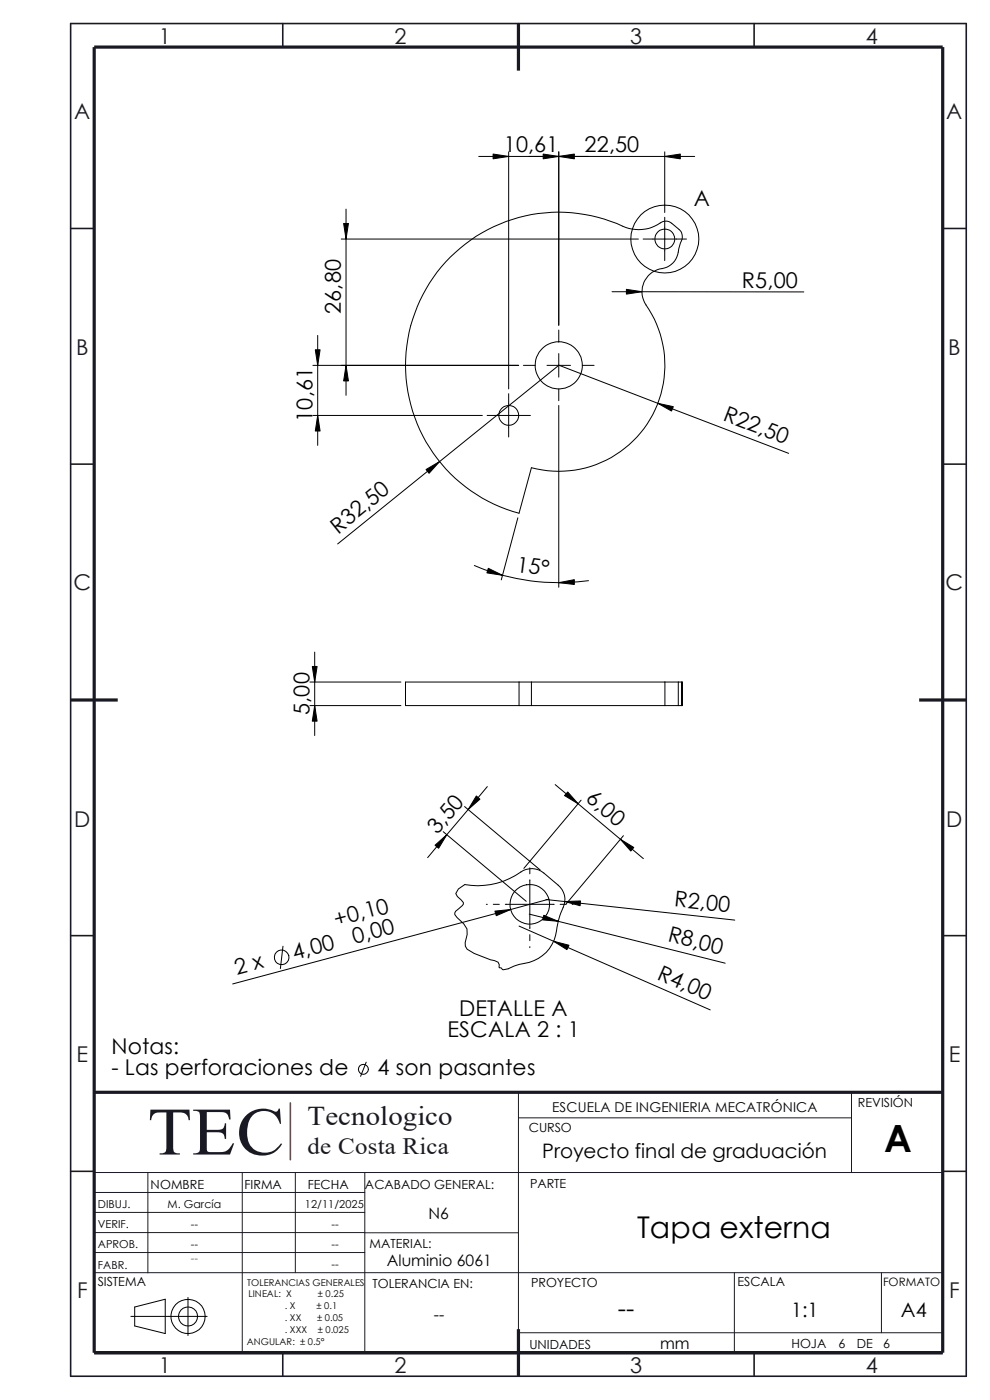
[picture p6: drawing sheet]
<svg xmlns="http://www.w3.org/2000/svg" width="210mm" height="297mm" viewBox="0 0 210 297" stroke-linecap="round" stroke-linejoin="round" font-family="sans-serif">
<g fill="none" stroke="#191924" stroke-width=".21">
<path d="M20 231.7v55.3M110 231.7v55.3M110 237.2h70.6M180.6 231.7v17.1M19.9 248.8h180.1M20 257.2h57.4M20 253h57.4M31.4 248.8v21.2M51.4 248.8v38.2M62.7 248.8v21.2M77.4 248.8v38.2M20 270h180"/>
<path d="M20 265.7h57.4M20 261.5h90M155.8 270v17M187 270v12.7M110 282.7h90"/>
</g>
<g fill="none" stroke="#191924" stroke-width=".34">
<path d="M15 5h190v287h-190zM60 5v5M110 5v5M160 5v5M15 48.5h5M200 48.5h5M15 98.5h5M200 98.5h5M15 198.5h5M200 198.5h5M15 248.5h5M200 248.5h5"/>
<path d="M60 287v5M160 287v5"/>
</g>
<path d="M61.6 234v12" fill="none" stroke="#f00" stroke-width=".34"/>
<path d="M20 10h180v277h-180zM110 5v10M15 148.5h10M195 148.5h10M20 231.7h180M110 282v10" fill="none" stroke="#191924" stroke-width=".68" stroke-linecap="butt"/>
<g fill="none" stroke="#000" stroke-width=".21">
<path d="M101.6 33.2h45.8M107.9 32.2v50.3M118.5 32.2v36.8M141 32.2v12.9M72.4 50.7h63M73.4 44.4v39.5M95.5 54.6a32.5 32.5 0 0 1 37.3-6.3 8.6 8.6 0 0 0 7.9-1.3h1.2l2.2 1.7a2.27 2.27 0 0 1 .2 2.9l-.2 .9a4.4 4.4 0 0 1-4.2 4.6 5.2 5.2 0 0 0-2.2 8.6 22.5 22.5 0 0 1-1.1 25.2 22.5 22.5 0 0 1-23.9 8.3l-2.6 9.7a32.5 32.5 0 0 1-14.6-54.3zM136.4 50.7h9.2M141 46.1v9.2M66.4 77.5h43.6M67.4 71.2v23.3M111 77.5h2.5"/>
<path d="M116 77.5h5M118.5 70v2.5M118.5 75v5M118.5 77.5l-46.9 37.9M118.5 77.5l48.8 18.7M123.5 77.5h2.5M129.8 61.9h40.7M66.4 88.1h35.9M103.3 88.1h9.2M107.9 83.5v9.2M118.5 82.5v2.5M118.5 86v38.6"/>
<path d="M100.6 120a45.6 45.6 0 0 0 24.2 3.2M109.9 109.9l-3.6 13.1M66.8 138.3v17.7M65.7 149.7h19.3M65.7 144.7h19.3M110.1 144.7h-24.1v5h24.1M110.1 149.7h2.6M110.1 144.7v5M110.1 144.7h2.6M112.7 144.7v5M112.7 144.7h28.4v5h-28.4M141 144.7h2.9"/>
<path d="M141 149.7h2.9M143.9 144.7h.7M143.9 149.7h.7M143.9 144.7v5M144.6 144.7h.2v5h-.2M144.6 144.7v5M94 176.4l17.6 14.8M98.6 171.1l16 13.5M103.4 166.9l-12.7 15M117.8 166.5l18.7 15.7M123.3 169.8l-12.2 14.4M132.2 177.3l-12.1 14.5"/>
<path d="M97.2 188.6l1.4-.9a16.1 16.1 0 0 0 12.4-3 4.1 4.1 0 0 1 4.4 .5l3 2.6a4.1 4.1 0 0 1 .8 5.3 20.4 20.4 0 0 0-1.3 5.4 8.4 8.4 0 0 1-7.7 6.1l-2.4 .9-1 .2-.5-.3-.4-.1v-.6l-.2-.6-.8-.3a23.1 23.1 0 0 1-5.8-2.4l-.4-.7v-.7l.4-1.8v-1.1l-.7-1.1-1.9-2 .1-.7 1.7-1.5v-.3l-1.3-1.3-.3-.6zM103.2 191.9h.2M104.6 191.9h1.3M107.2 191.9h10.4M110.1 196.5l40.6 17.7M112.3 193.9l41.5 10.4M112.4 182.7v.1M112.4 184.1v1.3M112.4 186.6v10.4M112.4 198.3v1.3M115.8 190.8l40.1 4.4M116.5 190.8l-67.1 17.9"/>
<path d="M118.8 191.9h1.3M121.4 191.9h.2M60 200.7l-.5 4.8M112.4 200.8v.2M77.7 225.3l-1.2 3M27.8 279.3h16.1M28.6 277.3l6.5-1.7v7.3l-6.5-1.6zM39.9 275.3v8"/>
<circle cx="141" cy="50.7" r="7.2"/>
<circle cx="141" cy="50.7" r="2.1"/>
<circle cx="118.5" cy="77.5" r="5"/>
<circle cx="107.9" cy="88.1" r="2.1"/>
<circle cx="112.4" cy="191.9" r="4.2"/>
<circle cx="59.8" cy="203.1" r="1.56"/>
<circle cx="77.1" cy="226.9" r="1.06"/>
<circle cx="39.9" cy="279.3" r="2.03"/>
<circle cx="39.9" cy="279.3" r="3.6"/>
</g>
<g fill="#000" stroke="#000" stroke-width=".21">
<path d="M104.6 32.7l3.3 .5-3.3 .5zM115.2 32.7l3.3 .5-3.3 .5zM118.5 33.2l3.3-.5v1zM141 33.2l3.3-.5v1zM72.9 47.4h1l-.5 3.3zM66.9 74.2h1l-.5 3.3zM73.4 77.5l.5 3.3h-1zM132.9 61.4l3.3 .5-3.3 .5zM67.4 88.1l.5 3.3h-1zM90.4 99.6l2.9-1.7-2.3 2.5zM139.5 85.6l3.3 .7-.3 .9zM103.6 120.6l3 1.4-3.3-.5z"/>
<path d="M118.5 123.6l3.3-.6v1zM66.3 141.4h1l-.5 3.3zM66.8 149.7l.5 3.3h-1zM92.3 179.3l2.5-2.2-1.8 2.9zM101 168.9l.8 .6-2.5 2.2zM120.4 168l2.2 2.5-2.8-1.7zM131.6 178.1l2.9 1.7-.7 .8zM105 193.3l3.3-.3-3 1.3zM117.4 199.7l3.3 .8-.4 1zM115.4 194.2l3 1.3-3.3-.3zM119.8 191.3l3.3-.2v1.1z"/>
</g>
<text font-size="14.4" fill="#191924" x="31.3" y="244.9">TEC</text>
<text font-size="8" x="187.6" y="244.4">A</text>
<text font-size="6.4" x="135.2" y="262.7">Tapa externa</text>
<text font-size="5.8" fill="#191924" x="65.2" y="238.8">Tecnologico</text>
<text font-size="5.3" x="131.1" y="279.4">--</text>
<text font-size="5" fill="#191924" x="65.2" y="244.8">de Costa Rica</text>
<g font-size="4.6" fill="#191924">
<text x="33.7" y="9.3">1</text>
<text x="83.7" y="9.3">2</text>
<text x="133.7" y="9.2">3</text>
<text x="183.7" y="9.3">4</text>
<text x="15.7" y="25.3">A</text>
<text x="200.7" y="25.3">A</text>
<text x="16.1" y="75.3">B</text>
<text x="201.2" y="75.3">B</text>
<text x="15.6" y="125.2">C</text>
<text x="200.6" y="125.2">C</text>
<text x="15.7" y="175.3">D</text>
<text x="200.7" y="175.3">D</text>
<text x="16.2" y="225.3">E</text>
<text x="201.3" y="225.3">E</text>
<text x="16.3" y="275.3">F</text>
<text x="201.4" y="275.3">F</text>
<text x="33.7" y="291.3">1</text>
<text x="83.7" y="291.3">2</text>
<text x="133.7" y="291.3">3</text>
<text x="183.7" y="291.3">4</text>
</g>
<g font-size="4.6">
<text x="106.9" y="32.3">10,61</text>
<text x="124" y="32.3">22,50</text>
<text x="147.2" y="43.8">A</text>
<text x="157.4" y="61">R5,00</text>
<text x="72.3" y="66.6" transform="rotate(-90 72.3 66.6)">26,80</text>
<text x="66.3" y="89.5" transform="rotate(-90 66.3 89.5)">10,61</text>
<text x="153.2" y="89.2" transform="rotate(21 153.2 89.2)">R22,50</text>
<text x="71.7" y="113.4" transform="rotate(-39 71.7 113.4)">R32,50</text>
<text x="109.4" y="121.3" transform="rotate(7 109.4 121.3)">15°</text>
<text x="65.7" y="151.7" transform="rotate(-90 65.7 151.7)">5,00</text>
<text x="124" y="169.7" transform="rotate(40 124 169.7)">6,00</text>
<text x="92.8" y="177.1" transform="rotate(-50 92.8 177.1)">3,50</text>
<text x="71.3" y="196.6" transform="rotate(-15 71.3 196.6)">+0,10</text>
<text x="143" y="192.3" transform="rotate(6 143 192.3)">R2,00</text>
<text x="62.5" y="203.6" transform="rotate(-15 62.5 203.6)">4,00</text>
<text x="75.2" y="200.2" transform="rotate(-15 75.2 200.2)">0,00</text>
<text x="141.5" y="199.7" transform="rotate(14 141.5 199.7)">R8,00</text>
<text x="50.3" y="206.9" transform="rotate(-15 50.3 206.9)">2 x</text>
<text x="139.2" y="207.6" transform="rotate(24 139.2 207.6)">R4,00</text>
<text x="97.4" y="215.6">DETALLE A</text>
<text x="94.9" y="220.1">ESCALA 2 : 1</text>
<text x="23.7" y="223.6">Notas:</text>
<text x="23.7" y="228.1">- Las perforaciones de</text>
<text x="80.1" y="228.1">4 son pasantes</text>
</g>
<g font-size="4.2">
<text x="115" y="245.7">Proyecto final de graduación</text>
<text x="167.8" y="279.3">1:1</text>
<text x="191.1" y="279.3">A4</text>
</g>
<g font-size="3.3">
<text x="90.9" y="258.7">N6</text>
<text x="82.1" y="268.6">Aluminio 6061</text>
<text x="92" y="280">--</text>
<text x="140" y="286.2">mm</text>
</g>
<text font-size="2.9" x="117.1" y="235.8">ESCUELA DE INGENIERIA MECATRÓNICA</text>
<g font-size="2.7">
<text x="182" y="234.9">REVISIÓN</text>
<text x="112.2" y="240.2">CURSO</text>
<text x="32" y="252.2">NOMBRE</text>
<text x="51.9" y="252.2">FIRMA</text>
<text x="65.3" y="252.2">FECHA</text>
<text x="77.4" y="252.2">ACABADO GENERAL:</text>
<text x="112.4" y="252.1">PARTE</text>
<text x="78.4" y="264.7">MATERIAL:</text>
<text x="20.7" y="272.9">SISTEMA</text>
<text x="79" y="273.2">TOLERANCIA EN:</text>
<text x="112.6" y="273">PROYECTO</text>
<text x="156.4" y="272.8">ESCALA</text>
<text x="112.3" y="286.1">UNIDADES</text>
<text x="167.9" y="285.9">HOJA</text>
<text x="177.8" y="285.9">6</text>
<text x="181.8" y="285.9">DE</text>
<text x="187.3" y="285.9">6</text>
</g>
<text font-size="2.5" x="187.3" y="272.8">FORMATO</text>
<g font-size="2.3">
<text x="20.8" y="256.3">DIBUJ.</text>
<text x="35.6" y="256.3">M. García</text>
<text x="64.7" y="256.3">12/11/2025</text>
<text x="20.7" y="260.6">VERIF.</text>
<text x="40.5" y="260.6">--</text>
<text x="70.4" y="260.5">--</text>
<text x="20.7" y="269.2">FABR.</text>
<text x="20.7" y="264.8">APROB.</text>
<text x="40.5" y="264.8">--</text>
<text x="70.3" y="269">--</text>
<text x="70.3" y="264.8">--</text>
</g>
<text font-size="2.3" fill="#808000" x="40.5" y="267.8">--</text>
<g font-size="2">
<text x="52.5" y="272.8">TOLERANCIAS GENERALES</text>
<text x="52.7" y="275.2">LINEAL: X</text>
<text x="67.4" y="275.2">± 0.25</text>
<text x="60.4" y="277.7">. X</text>
<text x="60.4" y="280.2">. XX</text>
<text x="67.1" y="277.7">± 0.1</text>
<text x="67.3" y="280.2">± 0.05</text>
<text x="52.4" y="285.3">ANGULAR: ± 0.5°</text>
<text x="60.4" y="282.7">. XXX</text>
<text x="67.4" y="282.7">± 0.025</text>
</g>
</svg>
